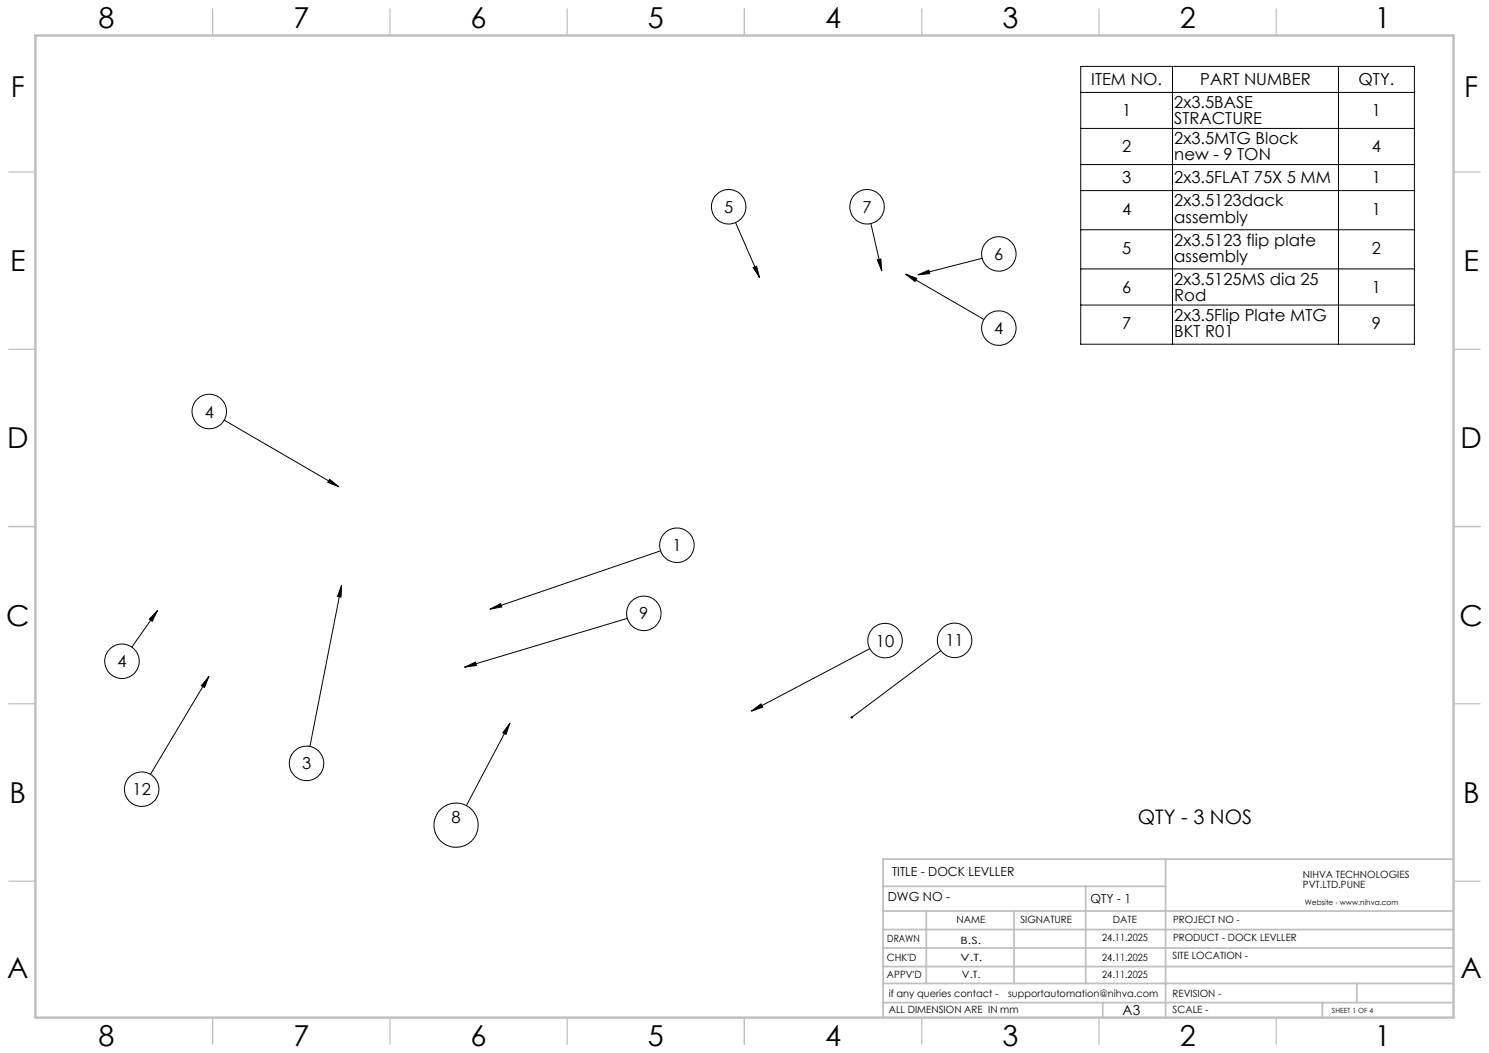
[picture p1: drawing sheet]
<svg xmlns="http://www.w3.org/2000/svg" width="420mm" height="297mm" viewBox="0 0 420 297" stroke-linecap="round" stroke-linejoin="round" font-family="sans-serif">
<g fill="none" stroke="#000" stroke-width=".28">
<path d="M304.8 18.7h94.2v78.4h-94.2zM330.7 18.7v78.4M377.5 18.7v78.4M304.8 26.1h94.2M304.8 36.2h94.2M304.8 46.4h94.2M304.8 53.8h94.2M207.5 62.8l6.7 15.5M212.4 75.5l1-.4 .8 3.2zM245.6 63l3.1 13.4M247.5 73.3l1-.2 .2 3.3zM255.5 77.3l22 12.8"/>
<path d="M255.5 77.3l3.1 1.2-.5 .9zM258.9 77.5l3.1-1.3 .3 1zM277 72.8l-18.1 4.7M304.8 64.8h94.2M304.8 75.8h94.2M304.8 86h94.2M63.2 118.5l32.4 18.8M93 135.2l2.6 2.1-3.1-1.2zM186.3 155.4l-48 16.4M44.4 172.2l-7.2 10.3M44.4 172.2l-1.5 3-.8-.6zM96.3 165.1l-8.9 45.4"/>
<path d="M96.3 165.1l-.1 3.3-1-.2zM138.3 171.8l2.9-1.6 .3 1zM177 174.4l-45.9 13.8M58.9 190.8l-16.5 27.6M58.9 190.8l-1.2 3.1-.9-.5zM131.1 188.2l3-1.4 .3 .9zM245.4 182.9l-33.4 17.7M265.4 183.5l-25.1 18.8M143.8 204l-12.2 23.2M143.8 204l-1.1 3.1-.9-.4zM212 200.6l2.7-2.1 .4 1z"/>
<circle cx="205.6" cy="58.3" r="4.9"/>
<circle cx="244.6" cy="58.3" r="4.9"/>
<circle cx="281.8" cy="71.6" r="4.9"/>
<circle cx="281.8" cy="92.5" r="4.9"/>
<circle cx="59" cy="116.1" r="4.9"/>
<circle cx="190.9" cy="153.8" r="4.9"/>
<circle cx="181.6" cy="173" r="4.9"/>
<circle cx="34.4" cy="186.5" r="4.9"/>
<circle cx="249.6" cy="180.7" r="4.9"/>
<circle cx="269.3" cy="180.6" r="4.9"/>
<circle cx="86.5" cy="215.3" r="4.9"/>
<circle cx="40" cy="222.6" r="4.9"/>
<circle cx="128.6" cy="232.7" r="6.2"/>
</g>
<g fill="none" stroke="#c0c0c0" stroke-width=".35">
<path d="M60 2.5v7.5M110 2.5v7.5M160 2.5v7.5M210 2.5v7.5M260 2.5v7.5M310 2.5v7.5M360 2.5v7.5M2.5 48.5h7.5M410 48.5h7.5M2.5 98.5h7.5M410 98.5h7.5M2.5 148.5h7.5"/>
<path d="M410 148.5h7.5M2.5 198.5h7.5M410 198.5h7.5M2.5 248.5h7.5M410 248.5h7.5M60 287v7.5M110 287v7.5M160 287v7.5M210 287v7.5M260 287v7.5M310 287v7.5M360 287v7.5"/>
</g>
<g fill="none" stroke="#c0c0c0" stroke-width=".5">
<path d="M249.1 257h160.9M249.1 250h79.7M261.3 257v20.4M286 257v20.4M306.2 250v27.4M328.8 242.3v44.7M410 242.3h-160.9v44.7M249.1 272.6h160.9M249.1 267.4h160.9M249.1 262.2h160.9M249.1 277.4h160.9M382.7 277.4v5.4"/>
<path d="M249.1 282.8h160.9M311 282.8v4.2M373 282.8v4.2"/>
</g>
<path d="M10 10h400v277h-400z" fill="none" stroke="#c0c0c0" stroke-width=".7"/>
<path d="M212.4 75.5l1-.4 .8 3.2zM247.5 73.3l1-.2 .2 3.3zM258.9 77.5l3.1-1.3 .3 1zM255.5 77.3l3.1 1.2-.5 .9zM138.3 171.8l2.9-1.6 .3 1zM96.3 165.1l-.1 3.3-1-.2zM44.4 172.2l-1.5 3-.8-.6zM93 135.2l2.6 2.1-3.1-1.2zM131.1 188.2l3-1.4 .3 .9zM240 202.1v.4l.3-.2-.3 .2a.34 .34 0 0 0 .5 .1 .34 .34 0 0 0 0-.5 .34 .34 0 0 0-.5 0zM212 200.6l2.7-2.1 .4 1zM143.8 204l-1.1 3.1-.9-.4zM58.9 190.8l-1.2 3.1-.9-.5z" fill="#000"/>
<g font-size="8.1">
<text x="27.8" y="8">8</text>
<text x="82.8" y="8">7</text>
<text x="132.8" y="8">6</text>
<text x="182.8" y="8">5</text>
<text x="232.8" y="8">4</text>
<text x="282.8" y="8">3</text>
<text x="332.8" y="8">2</text>
<text x="387.8" y="8">1</text>
<text x="3" y="27.2">F</text>
<text x="413" y="27.2">F</text>
<text x="2.8" y="76.5">E</text>
<text x="412.8" y="76.5">E</text>
<text x="2" y="126.5">D</text>
<text x="412" y="126.5">D</text>
<text x="1.7" y="176.5">C</text>
<text x="411.7" y="176.5">C</text>
<text x="2.7" y="226.5">B</text>
<text x="412.7" y="226.5">B</text>
<text x="2" y="275.7">A</text>
<text x="412" y="275.7">A</text>
<text x="27.8" y="295">8</text>
<text x="82.8" y="295">7</text>
<text x="132.8" y="295">6</text>
<text x="182.8" y="295">5</text>
<text x="232.8" y="295">4</text>
<text x="282.8" y="295">3</text>
<text x="332.8" y="295">2</text>
<text x="387.8" y="295">1</text>
</g>
<text font-size="5.6" x="320.9" y="232.5">QTY - 3 NOS</text>
<g font-size="4.7">
<text x="307.8" y="24.1">ITEM NO.</text>
<text x="338.6" y="24.1">PART NUMBER</text>
<text x="383.2" y="24.1">QTY.</text>
<text x="316.5" y="32.8">1</text>
<text x="331.2" y="30.5">2x3.5BASE</text>
<text x="331.2" y="35.1">STRACTURE</text>
<text x="387" y="32.8">1</text>
<text x="331.2" y="40.7">2x3.5MTG Block</text>
<text x="316.5" y="43">2</text>
<text x="331.2" y="45.3">new - 9 TON</text>
<text x="387" y="43">4</text>
<text x="316.5" y="51.7">3</text>
<text x="331.2" y="51.7">2x3.5FLAT 75X 5 MM</text>
<text x="387" y="51.7">1</text>
<text x="331.2" y="58.2">2x3.5123dack</text>
<text x="204.3" y="60">5</text>
<text x="243.3" y="60">7</text>
<text x="316.5" y="60.5">4</text>
<text x="331.2" y="62.8">assembly</text>
<text x="387" y="60.5">1</text>
<text x="316.5" y="71.6">5</text>
<text x="331.2" y="69.3">2x3.5123 flip plate</text>
<text x="387" y="71.6">2</text>
<text x="280.5" y="73.3">6</text>
<text x="331.2" y="73.8">assembly</text>
<text x="316.5" y="82.6">6</text>
<text x="331.2" y="80.3">2x3.5125MS dia 25</text>
<text x="387" y="82.6">1</text>
<text x="331.2" y="84.9">Rod</text>
<text x="280.5" y="94.3">4</text>
<text x="316.5" y="92.8">7</text>
<text x="331.2" y="90.5">2x3.5Flip Plate MTG</text>
<text x="331.2" y="95.1">BKT R01</text>
<text x="387" y="92.8">9</text>
<text x="57.8" y="117.8">4</text>
<text x="189.7" y="155.5">1</text>
<text x="180.3" y="174.7">9</text>
<text x="247.1" y="182.4">10</text>
<text x="266.7" y="182.3">11</text>
<text x="33.1" y="188.2">4</text>
<text x="85.2" y="217">3</text>
<text x="37.4" y="224.3">12</text>
<text x="127.4" y="232.2">8</text>
</g>
<text font-size="3.9" x="316.7" y="286.4">A3</text>
<g font-size="3.5">
<text x="251.6" y="247">TITLE - DOCK LEVLLER</text>
<text x="250.4" y="254.2">DWG NO -</text>
<text x="307.6" y="254.8">QTY - 1</text>
</g>
<g font-size="2.8">
<text x="367.5" y="247.7">NIHVA TECHNOLOGIES</text>
<text x="367.5" y="250.5">PVT.LTD.PUNE</text>
<text x="269.8" y="260.4">NAME</text>
<text x="287.8" y="260.4">SIGNATURE</text>
<text x="313.9" y="260.5">DATE</text>
<text x="330.9" y="260.5">PROJECT NO -</text>
<text x="250.3" y="265.7">DRAWN</text>
<text x="270.9" y="266.1">B.S.</text>
<text x="310.9" y="265.5">24.11.2025</text>
<text x="330.9" y="265.5">PRODUCT - DOCK LEVLLER</text>
<text x="250.2" y="271.1">CHK'D</text>
<text x="250.2" y="275.8">APPV'D</text>
<text x="270.9" y="271.1">V.T.</text>
<text x="271.3" y="275.8">V.T.</text>
<text x="310.9" y="271.1">24.11.2025</text>
<text x="310.9" y="275.8">24.11.2025</text>
<text x="330.7" y="270.6">SITE LOCATION -</text>
<text x="250.7" y="281.1">if any queries contact -</text>
<text x="284.3" y="281.1">supportautomation@nihva.com</text>
<text x="330.7" y="281.1">REVISION -</text>
<text x="250.7" y="285.6">ALL DIMENSION ARE IN mm</text>
<text x="330.7" y="285.6">SCALE -</text>
</g>
<text font-size="2.1" x="368.1" y="255.1">Website - www.nihva.com</text>
<text font-size="2" x="375.7" y="285.6">SHEET 1 OF 4</text>
</svg>
